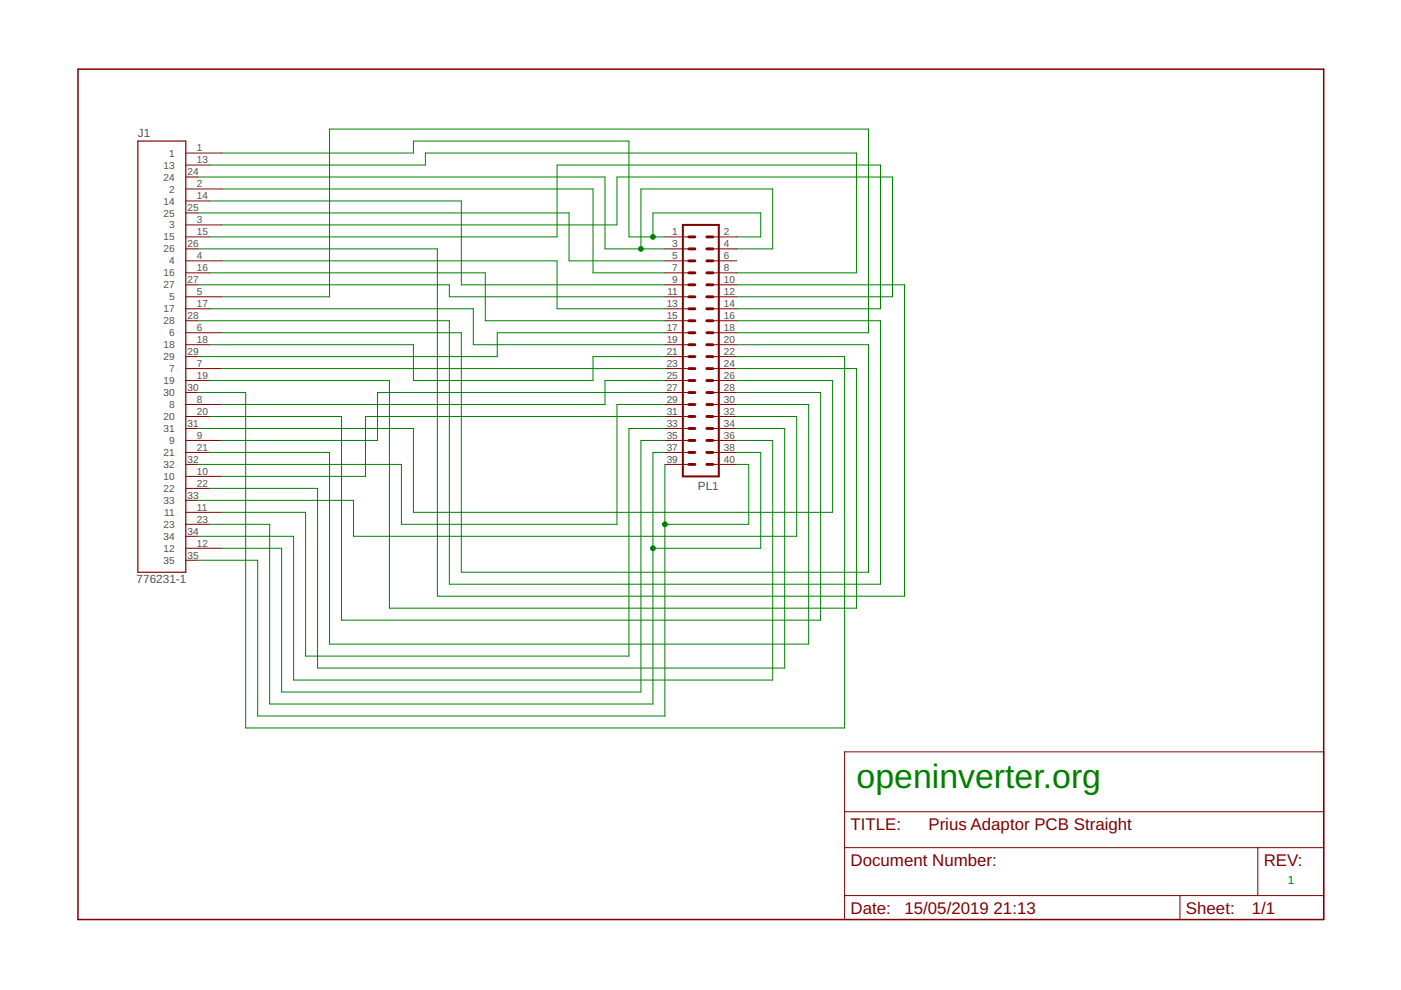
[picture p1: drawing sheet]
<?xml version="1.0" encoding="utf-8"?>
<!DOCTYPE eagle SYSTEM "eagle.dtd">
<eagle version="9.4.0">
<drawing>
<settings>
<setting alwaysvectorfont="no"/>
<setting verticaltext="up"/>
</settings>
<grid distance="0.1" unitdist="inch" unit="inch" style="lines" multiple="1" display="no" altdistance="0.01" altunitdist="inch" altunit="inch"/>
<schematic xreflabel="%F%N/%S.%C%R" xrefpart="/%S.%C%R">
<libraries>
<library name="Prius Inverter Adaptor">
<symbols>
<symbol name="40P">
<wire x1="3.81" y1="-25.4" x2="-3.81" y2="-25.4" width="0.4064" layer="94"/>
<wire x1="-3.81" y1="27.94" x2="-3.81" y2="-25.4" width="0.4064" layer="94"/>
<wire x1="-3.81" y1="27.94" x2="3.81" y2="27.94" width="0.4064" layer="94"/>
<wire x1="3.81" y1="-25.4" x2="3.81" y2="27.94" width="0.4064" layer="94"/>
<wire x1="1.27" y1="0" x2="2.54" y2="0" width="0.6096" layer="94"/>
<wire x1="1.27" y1="-2.54" x2="2.54" y2="-2.54" width="0.6096" layer="94"/>
<wire x1="1.27" y1="-5.08" x2="2.54" y2="-5.08" width="0.6096" layer="94"/>
<wire x1="1.27" y1="-7.62" x2="2.54" y2="-7.62" width="0.6096" layer="94"/>
<wire x1="1.27" y1="-10.16" x2="2.54" y2="-10.16" width="0.6096" layer="94"/>
<wire x1="1.27" y1="-12.7" x2="2.54" y2="-12.7" width="0.6096" layer="94"/>
<wire x1="1.27" y1="-15.24" x2="2.54" y2="-15.24" width="0.6096" layer="94"/>
<wire x1="1.27" y1="-17.78" x2="2.54" y2="-17.78" width="0.6096" layer="94"/>
<wire x1="1.27" y1="-20.32" x2="2.54" y2="-20.32" width="0.6096" layer="94"/>
<wire x1="1.27" y1="-22.86" x2="2.54" y2="-22.86" width="0.6096" layer="94"/>
<wire x1="-2.54" y1="0" x2="-1.27" y2="0" width="0.6096" layer="94"/>
<wire x1="-2.54" y1="-2.54" x2="-1.27" y2="-2.54" width="0.6096" layer="94"/>
<wire x1="-2.54" y1="-5.08" x2="-1.27" y2="-5.08" width="0.6096" layer="94"/>
<wire x1="-2.54" y1="-7.62" x2="-1.27" y2="-7.62" width="0.6096" layer="94"/>
<wire x1="-2.54" y1="-10.16" x2="-1.27" y2="-10.16" width="0.6096" layer="94"/>
<wire x1="-2.54" y1="-12.7" x2="-1.27" y2="-12.7" width="0.6096" layer="94"/>
<wire x1="-2.54" y1="-15.24" x2="-1.27" y2="-15.24" width="0.6096" layer="94"/>
<wire x1="-2.54" y1="-17.78" x2="-1.27" y2="-17.78" width="0.6096" layer="94"/>
<wire x1="-2.54" y1="-20.32" x2="-1.27" y2="-20.32" width="0.6096" layer="94"/>
<wire x1="-2.54" y1="-22.86" x2="-1.27" y2="-22.86" width="0.6096" layer="94"/>
<wire x1="1.27" y1="2.54" x2="2.54" y2="2.54" width="0.6096" layer="94"/>
<wire x1="1.27" y1="5.08" x2="2.54" y2="5.08" width="0.6096" layer="94"/>
<wire x1="1.27" y1="7.62" x2="2.54" y2="7.62" width="0.6096" layer="94"/>
<wire x1="1.27" y1="10.16" x2="2.54" y2="10.16" width="0.6096" layer="94"/>
<wire x1="1.27" y1="12.7" x2="2.54" y2="12.7" width="0.6096" layer="94"/>
<wire x1="1.27" y1="15.24" x2="2.54" y2="15.24" width="0.6096" layer="94"/>
<wire x1="1.27" y1="17.78" x2="2.54" y2="17.78" width="0.6096" layer="94"/>
<wire x1="-2.54" y1="2.54" x2="-1.27" y2="2.54" width="0.6096" layer="94"/>
<wire x1="-2.54" y1="5.08" x2="-1.27" y2="5.08" width="0.6096" layer="94"/>
<wire x1="-2.54" y1="7.62" x2="-1.27" y2="7.62" width="0.6096" layer="94"/>
<wire x1="-2.54" y1="10.16" x2="-1.27" y2="10.16" width="0.6096" layer="94"/>
<wire x1="-2.54" y1="12.7" x2="-1.27" y2="12.7" width="0.6096" layer="94"/>
<wire x1="-2.54" y1="15.24" x2="-1.27" y2="15.24" width="0.6096" layer="94"/>
<wire x1="-2.54" y1="17.78" x2="-1.27" y2="17.78" width="0.6096" layer="94"/>
<wire x1="1.27" y1="20.32" x2="2.54" y2="20.32" width="0.6096" layer="94"/>
<wire x1="1.27" y1="22.86" x2="2.54" y2="22.86" width="0.6096" layer="94"/>
<wire x1="-2.54" y1="20.32" x2="-1.27" y2="20.32" width="0.6096" layer="94"/>
<wire x1="-2.54" y1="22.86" x2="-1.27" y2="22.86" width="0.6096" layer="94"/>
<wire x1="-2.54" y1="25.4" x2="-1.27" y2="25.4" width="0.6096" layer="94"/>
<wire x1="1.27" y1="25.4" x2="2.54" y2="25.4" width="0.6096" layer="94"/>
<text x="-3.81" y="-27.94" size="1.778" layer="96">&gt;VALUE</text>
<text x="-3.81" y="28.956" size="1.778" layer="95">&gt;NAME</text>
<pin name="1" x="7.62" y="-22.86" visible="pad" length="middle" direction="pas" swaplevel="1" rot="R180"/>
<pin name="2" x="-7.62" y="-22.86" visible="pad" length="middle" direction="pas" swaplevel="1"/>
<pin name="3" x="7.62" y="-20.32" visible="pad" length="middle" direction="pas" swaplevel="1" rot="R180"/>
<pin name="4" x="-7.62" y="-20.32" visible="pad" length="middle" direction="pas" swaplevel="1"/>
<pin name="5" x="7.62" y="-17.78" visible="pad" length="middle" direction="pas" swaplevel="1" rot="R180"/>
<pin name="6" x="-7.62" y="-17.78" visible="pad" length="middle" direction="pas" swaplevel="1"/>
<pin name="7" x="7.62" y="-15.24" visible="pad" length="middle" direction="pas" swaplevel="1" rot="R180"/>
<pin name="8" x="-7.62" y="-15.24" visible="pad" length="middle" direction="pas" swaplevel="1"/>
<pin name="9" x="7.62" y="-12.7" visible="pad" length="middle" direction="pas" swaplevel="1" rot="R180"/>
<pin name="10" x="-7.62" y="-12.7" visible="pad" length="middle" direction="pas" swaplevel="1"/>
<pin name="21" x="7.62" y="2.54" visible="pad" length="middle" direction="pas" swaplevel="1" rot="R180"/>
<pin name="22" x="-7.62" y="2.54" visible="pad" length="middle" direction="pas" swaplevel="1"/>
<pin name="23" x="7.62" y="5.08" visible="pad" length="middle" direction="pas" swaplevel="1" rot="R180"/>
<pin name="24" x="-7.62" y="5.08" visible="pad" length="middle" direction="pas" swaplevel="1"/>
<pin name="25" x="7.62" y="7.62" visible="pad" length="middle" direction="pas" swaplevel="1" rot="R180"/>
<pin name="26" x="-7.62" y="7.62" visible="pad" length="middle" direction="pas" swaplevel="1"/>
<pin name="27" x="7.62" y="10.16" visible="pad" length="middle" direction="pas" swaplevel="1" rot="R180"/>
<pin name="28" x="-7.62" y="10.16" visible="pad" length="middle" direction="pas" swaplevel="1"/>
<pin name="29" x="7.62" y="12.7" visible="pad" length="middle" direction="pas" swaplevel="1" rot="R180"/>
<pin name="30" x="-7.62" y="12.7" visible="pad" length="middle" direction="pas" swaplevel="1"/>
<pin name="11" x="7.62" y="-10.16" visible="pad" length="middle" direction="pas" swaplevel="1" rot="R180"/>
<pin name="12" x="-7.62" y="-10.16" visible="pad" length="middle" direction="pas" swaplevel="1"/>
<pin name="13" x="7.62" y="-7.62" visible="pad" length="middle" direction="pas" swaplevel="1" rot="R180"/>
<pin name="14" x="-7.62" y="-7.62" visible="pad" length="middle" direction="pas" swaplevel="1"/>
<pin name="15" x="7.62" y="-5.08" visible="pad" length="middle" direction="pas" swaplevel="1" rot="R180"/>
<pin name="16" x="-7.62" y="-5.08" visible="pad" length="middle" direction="pas" swaplevel="1"/>
<pin name="17" x="7.62" y="-2.54" visible="pad" length="middle" direction="pas" swaplevel="1" rot="R180"/>
<pin name="31" x="7.62" y="15.24" visible="pad" length="middle" direction="pas" swaplevel="1" rot="R180"/>
<pin name="32" x="-7.62" y="15.24" visible="pad" length="middle" direction="pas" swaplevel="1"/>
<pin name="33" x="7.62" y="17.78" visible="pad" length="middle" direction="pas" swaplevel="1" rot="R180"/>
<pin name="34" x="-7.62" y="17.78" visible="pad" length="middle" direction="pas" swaplevel="1"/>
<pin name="35" x="7.62" y="20.32" visible="pad" length="middle" direction="pas" swaplevel="1" rot="R180"/>
<pin name="36" x="-7.62" y="20.32" visible="pad" length="middle" direction="pas" swaplevel="1"/>
<pin name="37" x="7.62" y="22.86" visible="pad" length="middle" direction="pas" swaplevel="1" rot="R180"/>
<pin name="18" x="-7.62" y="-2.54" visible="pad" length="middle" direction="pas" swaplevel="1"/>
<pin name="19" x="7.62" y="0" visible="pad" length="middle" direction="pas" swaplevel="1" rot="R180"/>
<pin name="20" x="-7.62" y="0" visible="pad" length="middle" direction="pas" swaplevel="1"/>
<pin name="38" x="-7.62" y="22.86" visible="pad" length="middle" direction="pas" swaplevel="1"/>
<pin name="39" x="7.62" y="25.4" visible="pad" length="middle" direction="pas" swaplevel="1" rot="R180"/>
<pin name="40" x="-7.62" y="25.4" visible="pad" length="middle" direction="pas" swaplevel="1"/>
</symbol>
<symbol name="776231-1">
<wire x1="5.08" y1="43.18" x2="5.08" y2="-48.26" width="0.254" layer="94"/>
<wire x1="5.08" y1="-48.26" x2="-5.08" y2="-48.26" width="0.254" layer="94"/>
<wire x1="-5.08" y1="-48.26" x2="-5.08" y2="43.18" width="0.254" layer="94"/>
<wire x1="-5.08" y1="43.18" x2="5.08" y2="43.18" width="0.254" layer="94"/>
<text x="-4.57243125" y="44.2002" size="1.77816875" layer="95">&gt;NAME</text>
<text x="-5.08605" y="-50.8605" size="1.78011875" layer="96">&gt;VALUE</text>
<pin name="1" x="12.7" y="40.64" direction="pas" rot="R180"/>
<pin name="2" x="12.7" y="33.02" direction="pas" rot="R180"/>
<pin name="3" x="12.7" y="25.4" direction="pas" rot="R180"/>
<pin name="4" x="12.7" y="17.78" direction="pas" rot="R180"/>
<pin name="5" x="12.7" y="10.16" direction="pas" rot="R180"/>
<pin name="6" x="12.7" y="2.54" direction="pas" rot="R180"/>
<pin name="7" x="12.7" y="-5.08" direction="pas" rot="R180"/>
<pin name="8" x="12.7" y="-12.7" direction="pas" rot="R180"/>
<pin name="9" x="12.7" y="-20.32" direction="pas" rot="R180"/>
<pin name="10" x="12.7" y="-27.94" direction="pas" rot="R180"/>
<pin name="11" x="12.7" y="-35.56" direction="pas" rot="R180"/>
<pin name="12" x="12.7" y="-43.18" direction="pas" rot="R180"/>
<pin name="13" x="10.16" y="38.1" length="middle" direction="pas" rot="R180"/>
<pin name="14" x="10.16" y="30.48" length="middle" direction="pas" rot="R180"/>
<pin name="15" x="10.16" y="22.86" length="middle" direction="pas" rot="R180"/>
<pin name="16" x="10.16" y="15.24" length="middle" direction="pas" rot="R180"/>
<pin name="17" x="10.16" y="7.62" length="middle" direction="pas" rot="R180"/>
<pin name="18" x="10.16" y="0" length="middle" direction="pas" rot="R180"/>
<pin name="19" x="10.16" y="-7.62" length="middle" direction="pas" rot="R180"/>
<pin name="20" x="10.16" y="-15.24" length="middle" direction="pas" rot="R180"/>
<pin name="21" x="10.16" y="-22.86" length="middle" direction="pas" rot="R180"/>
<pin name="22" x="10.16" y="-30.48" length="middle" direction="pas" rot="R180"/>
<pin name="23" x="10.16" y="-38.1" length="middle" direction="pas" rot="R180"/>
<pin name="24" x="7.62" y="35.56" length="short" direction="pas" rot="R180"/>
<pin name="25" x="7.62" y="27.94" length="short" direction="pas" rot="R180"/>
<pin name="26" x="7.62" y="20.32" length="short" direction="pas" rot="R180"/>
<pin name="27" x="7.62" y="12.7" length="short" direction="pas" rot="R180"/>
<pin name="28" x="7.62" y="5.08" length="short" direction="pas" rot="R180"/>
<pin name="29" x="7.62" y="-2.54" length="short" direction="pas" rot="R180"/>
<pin name="30" x="7.62" y="-10.16" length="short" direction="pas" rot="R180"/>
<pin name="31" x="7.62" y="-17.78" length="short" direction="pas" rot="R180"/>
<pin name="32" x="7.62" y="-25.4" length="short" direction="pas" rot="R180"/>
<pin name="33" x="7.62" y="-33.02" length="short" direction="pas" rot="R180"/>
<pin name="34" x="7.62" y="-40.64" length="short" direction="pas" rot="R180"/>
<pin name="35" x="7.62" y="-45.72" length="short" direction="pas" rot="R180"/>
</symbol>
</symbols>
<devicesets>
<deviceset name="40HNONLATCH" prefix="PL" uservalue="yes">
<gates>
<gate name="G$1" symbol="40P" x="0" y="0"/>
</gates>
<devices>
<device name="" package="40HNONLATCH">
<connects>
<connect gate="G$1" pin="1" pad="1"/>
<connect gate="G$1" pin="10" pad="10"/>
<connect gate="G$1" pin="11" pad="11"/>
<connect gate="G$1" pin="12" pad="12"/>
<connect gate="G$1" pin="13" pad="13"/>
<connect gate="G$1" pin="14" pad="14"/>
<connect gate="G$1" pin="15" pad="15"/>
<connect gate="G$1" pin="16" pad="16"/>
<connect gate="G$1" pin="17" pad="17"/>
<connect gate="G$1" pin="18" pad="18"/>
<connect gate="G$1" pin="19" pad="19"/>
<connect gate="G$1" pin="2" pad="2"/>
<connect gate="G$1" pin="20" pad="20"/>
<connect gate="G$1" pin="21" pad="21"/>
<connect gate="G$1" pin="22" pad="22"/>
<connect gate="G$1" pin="23" pad="23"/>
<connect gate="G$1" pin="24" pad="24"/>
<connect gate="G$1" pin="25" pad="25"/>
<connect gate="G$1" pin="26" pad="26"/>
<connect gate="G$1" pin="27" pad="27"/>
<connect gate="G$1" pin="28" pad="28"/>
<connect gate="G$1" pin="29" pad="29"/>
<connect gate="G$1" pin="3" pad="3"/>
<connect gate="G$1" pin="30" pad="30"/>
<connect gate="G$1" pin="31" pad="31"/>
<connect gate="G$1" pin="32" pad="32"/>
<connect gate="G$1" pin="33" pad="33"/>
<connect gate="G$1" pin="34" pad="34"/>
<connect gate="G$1" pin="35" pad="35"/>
<connect gate="G$1" pin="36" pad="36"/>
<connect gate="G$1" pin="37" pad="37"/>
<connect gate="G$1" pin="38" pad="38"/>
<connect gate="G$1" pin="39" pad="39"/>
<connect gate="G$1" pin="4" pad="4"/>
<connect gate="G$1" pin="40" pad="40"/>
<connect gate="G$1" pin="5" pad="5"/>
<connect gate="G$1" pin="6" pad="6"/>
<connect gate="G$1" pin="7" pad="7"/>
<connect gate="G$1" pin="8" pad="8"/>
<connect gate="G$1" pin="9" pad="9"/>
</connects>
<package3dinstances>
<package3dinstance package3d_urn="urn:adsk.eagle:package:10797067/4"/>
</package3dinstances>
<technologies>
<technology name=""/>
</technologies>
</device>
</devices>
</deviceset>
<deviceset name="776231-1" prefix="J">
<gates>
<gate name="G$1" symbol="776231-1" x="0" y="0"/>
</gates>
<devices>
<device name="" package="TE_776231-1">
<connects>
<connect gate="G$1" pin="1" pad="1"/>
<connect gate="G$1" pin="10" pad="10"/>
<connect gate="G$1" pin="11" pad="11"/>
<connect gate="G$1" pin="12" pad="12"/>
<connect gate="G$1" pin="13" pad="13"/>
<connect gate="G$1" pin="14" pad="14"/>
<connect gate="G$1" pin="15" pad="15"/>
<connect gate="G$1" pin="16" pad="16"/>
<connect gate="G$1" pin="17" pad="17"/>
<connect gate="G$1" pin="18" pad="18"/>
<connect gate="G$1" pin="19" pad="19"/>
<connect gate="G$1" pin="2" pad="2"/>
<connect gate="G$1" pin="20" pad="20"/>
<connect gate="G$1" pin="21" pad="21"/>
<connect gate="G$1" pin="22" pad="22"/>
<connect gate="G$1" pin="23" pad="23"/>
<connect gate="G$1" pin="24" pad="24"/>
<connect gate="G$1" pin="25" pad="25"/>
<connect gate="G$1" pin="26" pad="26"/>
<connect gate="G$1" pin="27" pad="27"/>
<connect gate="G$1" pin="28" pad="28"/>
<connect gate="G$1" pin="29" pad="29"/>
<connect gate="G$1" pin="3" pad="3"/>
<connect gate="G$1" pin="30" pad="30"/>
<connect gate="G$1" pin="31" pad="31"/>
<connect gate="G$1" pin="32" pad="32"/>
<connect gate="G$1" pin="33" pad="33"/>
<connect gate="G$1" pin="34" pad="34"/>
<connect gate="G$1" pin="35" pad="35"/>
<connect gate="G$1" pin="4" pad="4"/>
<connect gate="G$1" pin="5" pad="5"/>
<connect gate="G$1" pin="6" pad="6"/>
<connect gate="G$1" pin="7" pad="7"/>
<connect gate="G$1" pin="8" pad="8"/>
<connect gate="G$1" pin="9" pad="9"/>
</connects>
<package3dinstances>
<package3dinstance package3d_urn="urn:adsk.eagle:package:10930448/4"/>
</package3dinstances>
<technologies>
<technology name="">
<attribute name="MANUFACTURER" value="TE CONNECTIVITY"/>
<attribute name="PARTREV" value="A13"/>
<attribute name="STANDARD" value="MANUFACTURER RECOMMENDATIONS"/>
</technology>
</technologies>
</device>
</devices>
</deviceset>
</devicesets>
</library>
<library name="frames">
<symbols>
<symbol name="DINA4_L">
<frame x1="0" y1="0" x2="264.16" y2="180.34" columns="4" rows="4" layer="94" border-left="no" border-top="no" border-right="no" border-bottom="no"/>
</symbol>
<symbol name="DOCFIELD">
<wire x1="0" y1="0" x2="71.12" y2="0" width="0.1016" layer="94"/>
<wire x1="101.6" y1="15.24" x2="87.63" y2="15.24" width="0.1016" layer="94"/>
<wire x1="0" y1="0" x2="0" y2="5.08" width="0.1016" layer="94"/>
<wire x1="0" y1="5.08" x2="71.12" y2="5.08" width="0.1016" layer="94"/>
<wire x1="0" y1="5.08" x2="0" y2="15.24" width="0.1016" layer="94"/>
<wire x1="101.6" y1="15.24" x2="101.6" y2="5.08" width="0.1016" layer="94"/>
<wire x1="71.12" y1="5.08" x2="71.12" y2="0" width="0.1016" layer="94"/>
<wire x1="71.12" y1="5.08" x2="87.63" y2="5.08" width="0.1016" layer="94"/>
<wire x1="71.12" y1="0" x2="101.6" y2="0" width="0.1016" layer="94"/>
<wire x1="87.63" y1="15.24" x2="87.63" y2="5.08" width="0.1016" layer="94"/>
<wire x1="87.63" y1="15.24" x2="0" y2="15.24" width="0.1016" layer="94"/>
<wire x1="87.63" y1="5.08" x2="101.6" y2="5.08" width="0.1016" layer="94"/>
<wire x1="101.6" y1="5.08" x2="101.6" y2="0" width="0.1016" layer="94"/>
<wire x1="0" y1="15.24" x2="0" y2="22.86" width="0.1016" layer="94"/>
<wire x1="101.6" y1="35.56" x2="0" y2="35.56" width="0.1016" layer="94"/>
<wire x1="101.6" y1="35.56" x2="101.6" y2="22.86" width="0.1016" layer="94"/>
<wire x1="0" y1="22.86" x2="101.6" y2="22.86" width="0.1016" layer="94"/>
<wire x1="0" y1="22.86" x2="0" y2="35.56" width="0.1016" layer="94"/>
<wire x1="101.6" y1="22.86" x2="101.6" y2="15.24" width="0.1016" layer="94"/>
<text x="1.27" y="1.27" size="2.54" layer="94">Date:</text>
<text x="12.7" y="1.27" size="2.54" layer="94">&gt;LAST_DATE_TIME</text>
<text x="72.39" y="1.27" size="2.54" layer="94">Sheet:</text>
<text x="86.36" y="1.27" size="2.54" layer="94">&gt;SHEET</text>
<text x="88.9" y="11.43" size="2.54" layer="94">REV:</text>
<text x="1.27" y="19.05" size="2.54" layer="94">TITLE:</text>
<text x="1.27" y="11.43" size="2.54" layer="94">Document Number:</text>
<text x="17.78" y="19.05" size="2.54" layer="94">&gt;DRAWING_NAME</text>
</symbol>
</symbols>
<devicesets>
<deviceset name="DINA4_L" prefix="FRAME" uservalue="yes">
<gates>
<gate name="G$1" symbol="DINA4_L" x="0" y="0"/>
<gate name="G$2" symbol="DOCFIELD" x="162.56" y="0" addlevel="must"/>
</gates>
<devices>
<device name="">
<technologies>
<technology name=""/>
</technologies>
</device>
</devices>
</deviceset>
</devicesets>
</library>
</libraries>
<attributes>
</attributes>
<variantdefs>
</variantdefs>
<classes>
<class number="0" name="default" width="0.4" drill="0">
<clearance class="0" value="0.3"/>
</class>
<class number="1" name="Signal" width="0.3" drill="0">
<clearance class="1" value="0.2"/>
</class>
<class number="2" name="Power" width="1" drill="0">
<clearance class="2" value="0.3"/>
</class>
</classes>
<parts>
<part name="J1" library="Prius Inverter Adaptor" deviceset="776231-1" device="" package3d_urn="urn:adsk.eagle:package:10930448/4"/>
<part name="PL1" library="Prius Inverter Adaptor" deviceset="40HNONLATCH" device="" package3d_urn="urn:adsk.eagle:package:10797067/4"/>
<part name="FRAME1" library="frames" deviceset="DINA4_L" device=""/>
</parts>
<sheets>
<sheet>
<plain>
<text x="132.08" y="-50.8" size="5.08" layer="91">openinverter.org</text>
<text x="223.52" y="-71.12" size="1.778" layer="91">1</text>
</plain>
<instances>
<instance part="J1" gate="G$1" x="-15.24" y="43.18" smashed="yes">
<attribute name="NAME" x="-20.32456875" y="87.1615" size="1.7796" layer="95"/>
<attribute name="VALUE" x="-20.57905" y="-7.4138" size="1.77968125" layer="96"/>
</instance>
<instance part="PL1" gate="G$1" x="99.06" y="43.18" smashed="yes" rot="R180">
<attribute name="VALUE" x="102.87" y="71.12" size="1.778" layer="96" rot="R180"/>
<attribute name="NAME" x="102.87" y="14.224" size="1.778" layer="95" rot="R180"/>
</instance>
<instance part="FRAME1" gate="G$1" x="-33.02" y="-78.74" smashed="yes"/>
<instance part="FRAME1" gate="G$2" x="129.54" y="-78.74" smashed="yes">
<attribute name="LAST_DATE_TIME" x="142.24" y="-77.47" size="2.54" layer="94"/>
<attribute name="SHEET" x="215.9" y="-77.47" size="2.54" layer="94"/>
<attribute name="DRAWING_NAME" x="147.32" y="-59.69" size="2.54" layer="94"/>
</instance>
</instances>
<busses>
</busses>
<nets>
<net name="N$2" class="0">
<segment>
<wire x1="48.26" y1="45.72" x2="48.26" y2="-5.08" width="0.1524" layer="91"/>
<wire x1="48.26" y1="-5.08" x2="134.62" y2="-5.08" width="0.1524" layer="91"/>
<wire x1="134.62" y1="-5.08" x2="134.62" y2="43.18" width="0.1524" layer="91"/>
<pinref part="PL1" gate="G$1" pin="20"/>
<wire x1="134.62" y1="43.18" x2="106.68" y2="43.18" width="0.1524" layer="91"/>
<pinref part="J1" gate="G$1" pin="6"/>
<wire x1="-2.54" y1="45.72" x2="48.26" y2="45.72" width="0.1524" layer="91"/>
</segment>
</net>
<net name="N$3" class="0">
<segment>
<pinref part="J1" gate="G$1" pin="29"/>
<wire x1="-7.62" y1="40.64" x2="55.88" y2="40.64" width="0.1524" layer="91"/>
<wire x1="55.88" y1="40.64" x2="55.88" y2="45.72" width="0.1524" layer="91"/>
<pinref part="PL1" gate="G$1" pin="17"/>
<wire x1="55.88" y1="45.72" x2="91.44" y2="45.72" width="0.1524" layer="91"/>
</segment>
</net>
<net name="N$4" class="0">
<segment>
<pinref part="J1" gate="G$1" pin="5"/>
<wire x1="-2.54" y1="53.34" x2="20.32" y2="53.34" width="0.1524" layer="91"/>
<wire x1="20.32" y1="53.34" x2="20.32" y2="88.9" width="0.1524" layer="91"/>
<wire x1="20.32" y1="88.9" x2="134.62" y2="88.9" width="0.1524" layer="91"/>
<wire x1="134.62" y1="88.9" x2="134.62" y2="45.72" width="0.1524" layer="91"/>
<pinref part="PL1" gate="G$1" pin="18"/>
<wire x1="134.62" y1="45.72" x2="106.68" y2="45.72" width="0.1524" layer="91"/>
</segment>
</net>
<net name="N$5" class="0">
<segment>
<pinref part="J1" gate="G$1" pin="16"/>
<wire x1="-5.08" y1="58.42" x2="53.34" y2="58.42" width="0.1524" layer="91"/>
<wire x1="53.34" y1="58.42" x2="53.34" y2="48.26" width="0.1524" layer="91"/>
<pinref part="PL1" gate="G$1" pin="15"/>
<wire x1="53.34" y1="48.26" x2="91.44" y2="48.26" width="0.1524" layer="91"/>
</segment>
</net>
<net name="N$6" class="0">
<segment>
<pinref part="J1" gate="G$1" pin="28"/>
<wire x1="-7.62" y1="48.26" x2="45.72" y2="48.26" width="0.1524" layer="91"/>
<wire x1="45.72" y1="48.26" x2="45.72" y2="-7.62" width="0.1524" layer="91"/>
<wire x1="45.72" y1="-7.62" x2="137.16" y2="-7.62" width="0.1524" layer="91"/>
<wire x1="137.16" y1="-7.62" x2="137.16" y2="48.26" width="0.1524" layer="91"/>
<pinref part="PL1" gate="G$1" pin="16"/>
<wire x1="137.16" y1="48.26" x2="106.68" y2="48.26" width="0.1524" layer="91"/>
</segment>
</net>
<net name="N$7" class="0">
<segment>
<pinref part="J1" gate="G$1" pin="4"/>
<wire x1="-2.54" y1="60.96" x2="68.58" y2="60.96" width="0.1524" layer="91"/>
<wire x1="68.58" y1="60.96" x2="68.58" y2="50.8" width="0.1524" layer="91"/>
<pinref part="PL1" gate="G$1" pin="13"/>
<wire x1="68.58" y1="50.8" x2="91.44" y2="50.8" width="0.1524" layer="91"/>
</segment>
</net>
<net name="N$8" class="0">
<segment>
<pinref part="J1" gate="G$1" pin="15"/>
<wire x1="-5.08" y1="66.04" x2="68.58" y2="66.04" width="0.1524" layer="91"/>
<wire x1="68.58" y1="66.04" x2="68.58" y2="81.28" width="0.1524" layer="91"/>
<wire x1="68.58" y1="81.28" x2="137.16" y2="81.28" width="0.1524" layer="91"/>
<wire x1="137.16" y1="81.28" x2="137.16" y2="50.8" width="0.1524" layer="91"/>
<pinref part="PL1" gate="G$1" pin="14"/>
<wire x1="137.16" y1="50.8" x2="106.68" y2="50.8" width="0.1524" layer="91"/>
</segment>
</net>
<net name="N$9" class="0">
<segment>
<pinref part="J1" gate="G$1" pin="27"/>
<wire x1="-7.62" y1="55.88" x2="45.72" y2="55.88" width="0.1524" layer="91"/>
<wire x1="45.72" y1="55.88" x2="45.72" y2="53.34" width="0.1524" layer="91"/>
<pinref part="PL1" gate="G$1" pin="11"/>
<wire x1="45.72" y1="53.34" x2="91.44" y2="53.34" width="0.1524" layer="91"/>
</segment>
</net>
<net name="N$11" class="0">
<segment>
<pinref part="J1" gate="G$1" pin="14"/>
<wire x1="-5.08" y1="73.66" x2="48.26" y2="73.66" width="0.1524" layer="91"/>
<wire x1="48.26" y1="73.66" x2="48.26" y2="55.88" width="0.1524" layer="91"/>
<pinref part="PL1" gate="G$1" pin="9"/>
<wire x1="48.26" y1="55.88" x2="91.44" y2="55.88" width="0.1524" layer="91"/>
</segment>
</net>
<net name="N$12" class="0">
<segment>
<pinref part="J1" gate="G$1" pin="26"/>
<wire x1="-7.62" y1="63.5" x2="43.18" y2="63.5" width="0.1524" layer="91"/>
<wire x1="43.18" y1="63.5" x2="43.18" y2="-10.16" width="0.1524" layer="91"/>
<wire x1="43.18" y1="-10.16" x2="142.24" y2="-10.16" width="0.1524" layer="91"/>
<pinref part="PL1" gate="G$1" pin="10"/>
<wire x1="142.24" y1="-10.16" x2="142.24" y2="55.88" width="0.1524" layer="91"/>
<wire x1="142.24" y1="55.88" x2="106.68" y2="55.88" width="0.1524" layer="91"/>
</segment>
</net>
<net name="N$13" class="0">
<segment>
<pinref part="J1" gate="G$1" pin="2"/>
<wire x1="-2.54" y1="76.2" x2="76.2" y2="76.2" width="0.1524" layer="91"/>
<pinref part="PL1" gate="G$1" pin="7"/>
<wire x1="76.2" y1="76.2" x2="76.2" y2="58.42" width="0.1524" layer="91"/>
<wire x1="76.2" y1="58.42" x2="91.44" y2="58.42" width="0.1524" layer="91"/>
</segment>
</net>
<net name="N$14" class="0">
<segment>
<pinref part="J1" gate="G$1" pin="13"/>
<wire x1="-5.08" y1="81.28" x2="40.64" y2="81.28" width="0.1524" layer="91"/>
<wire x1="40.64" y1="81.28" x2="40.64" y2="83.82" width="0.1524" layer="91"/>
<wire x1="40.64" y1="83.82" x2="132.08" y2="83.82" width="0.1524" layer="91"/>
<wire x1="132.08" y1="83.82" x2="132.08" y2="58.42" width="0.1524" layer="91"/>
<pinref part="PL1" gate="G$1" pin="8"/>
<wire x1="132.08" y1="58.42" x2="106.68" y2="58.42" width="0.1524" layer="91"/>
</segment>
</net>
<net name="N$15" class="0">
<segment>
<pinref part="J1" gate="G$1" pin="25"/>
<wire x1="-7.62" y1="71.12" x2="71.12" y2="71.12" width="0.1524" layer="91"/>
<pinref part="PL1" gate="G$1" pin="5"/>
<wire x1="71.12" y1="71.12" x2="71.12" y2="60.96" width="0.1524" layer="91"/>
<wire x1="71.12" y1="60.96" x2="91.44" y2="60.96" width="0.1524" layer="91"/>
</segment>
</net>
<net name="N$16" class="2">
<segment>
<pinref part="J1" gate="G$1" pin="1"/>
<wire x1="-2.54" y1="83.82" x2="38.1" y2="83.82" width="0.1524" layer="91"/>
<wire x1="38.1" y1="83.82" x2="38.1" y2="86.36" width="0.1524" layer="91"/>
<wire x1="38.1" y1="86.36" x2="83.82" y2="86.36" width="0.1524" layer="91"/>
<wire x1="83.82" y1="86.36" x2="83.82" y2="66.04" width="0.1524" layer="91"/>
<pinref part="PL1" gate="G$1" pin="1"/>
<wire x1="83.82" y1="66.04" x2="88.9" y2="66.04" width="0.1524" layer="91"/>
<wire x1="88.9" y1="66.04" x2="91.44" y2="66.04" width="0.1524" layer="91"/>
<wire x1="88.9" y1="66.04" x2="88.9" y2="71.12" width="0.1524" layer="91"/>
<wire x1="88.9" y1="71.12" x2="111.76" y2="71.12" width="0.1524" layer="91"/>
<junction x="88.9" y="66.04"/>
<wire x1="111.76" y1="71.12" x2="111.76" y2="66.04" width="0.1524" layer="91"/>
<pinref part="PL1" gate="G$1" pin="2"/>
<wire x1="111.76" y1="66.04" x2="106.68" y2="66.04" width="0.1524" layer="91"/>
</segment>
</net>
<net name="N$17" class="2">
<segment>
<pinref part="J1" gate="G$1" pin="24"/>
<wire x1="-7.62" y1="78.74" x2="78.74" y2="78.74" width="0.1524" layer="91"/>
<wire x1="78.74" y1="78.74" x2="78.74" y2="63.5" width="0.1524" layer="91"/>
<pinref part="PL1" gate="G$1" pin="3"/>
<wire x1="78.74" y1="63.5" x2="86.36" y2="63.5" width="0.1524" layer="91"/>
<wire x1="86.36" y1="63.5" x2="91.44" y2="63.5" width="0.1524" layer="91"/>
<wire x1="86.36" y1="63.5" x2="86.36" y2="76.2" width="0.1524" layer="91"/>
<junction x="86.36" y="63.5"/>
<wire x1="86.36" y1="76.2" x2="114.3" y2="76.2" width="0.1524" layer="91"/>
<pinref part="PL1" gate="G$1" pin="4"/>
<wire x1="114.3" y1="76.2" x2="114.3" y2="63.5" width="0.1524" layer="91"/>
<wire x1="114.3" y1="63.5" x2="106.68" y2="63.5" width="0.1524" layer="91"/>
</segment>
</net>
<net name="N$18" class="0">
<segment>
<pinref part="J1" gate="G$1" pin="7"/>
<wire x1="-2.54" y1="38.1" x2="91.44" y2="38.1" width="0.1524" layer="91"/>
<pinref part="PL1" gate="G$1" pin="23"/>
</segment>
</net>
<net name="N$19" class="0">
<segment>
<pinref part="J1" gate="G$1" pin="18"/>
<pinref part="PL1" gate="G$1" pin="21"/>
<wire x1="-5.08" y1="43.18" x2="38.1" y2="43.18" width="0.1524" layer="91"/>
<wire x1="38.1" y1="43.18" x2="38.1" y2="35.56" width="0.1524" layer="91"/>
<wire x1="38.1" y1="35.56" x2="76.2" y2="35.56" width="0.1524" layer="91"/>
<wire x1="76.2" y1="35.56" x2="76.2" y2="40.64" width="0.1524" layer="91"/>
<wire x1="76.2" y1="40.64" x2="91.44" y2="40.64" width="0.1524" layer="91"/>
</segment>
</net>
<net name="N$20" class="0">
<segment>
<pinref part="J1" gate="G$1" pin="30"/>
<wire x1="-7.62" y1="33.02" x2="2.54" y2="33.02" width="0.1524" layer="91"/>
<wire x1="2.54" y1="33.02" x2="2.54" y2="-38.1" width="0.1524" layer="91"/>
<wire x1="2.54" y1="-38.1" x2="129.54" y2="-38.1" width="0.1524" layer="91"/>
<wire x1="129.54" y1="-38.1" x2="129.54" y2="40.64" width="0.1524" layer="91"/>
<pinref part="PL1" gate="G$1" pin="22"/>
<wire x1="129.54" y1="40.64" x2="106.68" y2="40.64" width="0.1524" layer="91"/>
</segment>
</net>
<net name="N$21" class="0">
<segment>
<pinref part="J1" gate="G$1" pin="8"/>
<wire x1="-2.54" y1="30.48" x2="78.74" y2="30.48" width="0.1524" layer="91"/>
<wire x1="78.74" y1="30.48" x2="78.74" y2="35.56" width="0.1524" layer="91"/>
<pinref part="PL1" gate="G$1" pin="25"/>
<wire x1="78.74" y1="35.56" x2="91.44" y2="35.56" width="0.1524" layer="91"/>
</segment>
</net>
<net name="N$22" class="0">
<segment>
<pinref part="J1" gate="G$1" pin="19"/>
<wire x1="-5.08" y1="35.56" x2="33.02" y2="35.56" width="0.1524" layer="91"/>
<wire x1="33.02" y1="35.56" x2="33.02" y2="-12.7" width="0.1524" layer="91"/>
<wire x1="33.02" y1="-12.7" x2="132.08" y2="-12.7" width="0.1524" layer="91"/>
<wire x1="132.08" y1="-12.7" x2="132.08" y2="38.1" width="0.1524" layer="91"/>
<pinref part="PL1" gate="G$1" pin="24"/>
<wire x1="132.08" y1="38.1" x2="106.68" y2="38.1" width="0.1524" layer="91"/>
</segment>
</net>
<net name="N$23" class="0">
<segment>
<pinref part="J1" gate="G$1" pin="31"/>
<wire x1="-7.62" y1="25.4" x2="38.1" y2="25.4" width="0.1524" layer="91"/>
<wire x1="38.1" y1="25.4" x2="38.1" y2="7.62" width="0.1524" layer="91"/>
<wire x1="38.1" y1="7.62" x2="127" y2="7.62" width="0.1524" layer="91"/>
<wire x1="127" y1="7.62" x2="127" y2="35.56" width="0.1524" layer="91"/>
<pinref part="PL1" gate="G$1" pin="26"/>
<wire x1="127" y1="35.56" x2="106.68" y2="35.56" width="0.1524" layer="91"/>
</segment>
</net>
<net name="N$24" class="0">
<segment>
<pinref part="J1" gate="G$1" pin="9"/>
<wire x1="-2.54" y1="22.86" x2="30.48" y2="22.86" width="0.1524" layer="91"/>
<wire x1="30.48" y1="22.86" x2="30.48" y2="33.02" width="0.1524" layer="91"/>
<pinref part="PL1" gate="G$1" pin="27"/>
<wire x1="30.48" y1="33.02" x2="91.44" y2="33.02" width="0.1524" layer="91"/>
</segment>
</net>
<net name="N$25" class="0">
<segment>
<pinref part="J1" gate="G$1" pin="20"/>
<wire x1="-5.08" y1="27.94" x2="22.86" y2="27.94" width="0.1524" layer="91"/>
<wire x1="22.86" y1="27.94" x2="22.86" y2="-15.24" width="0.1524" layer="91"/>
<wire x1="22.86" y1="-15.24" x2="124.46" y2="-15.24" width="0.1524" layer="91"/>
<wire x1="124.46" y1="-15.24" x2="124.46" y2="33.02" width="0.1524" layer="91"/>
<pinref part="PL1" gate="G$1" pin="28"/>
<wire x1="124.46" y1="33.02" x2="106.68" y2="33.02" width="0.1524" layer="91"/>
</segment>
</net>
<net name="N$26" class="0">
<segment>
<pinref part="J1" gate="G$1" pin="32"/>
<wire x1="-7.62" y1="17.78" x2="35.56" y2="17.78" width="0.1524" layer="91"/>
<wire x1="35.56" y1="17.78" x2="35.56" y2="5.08" width="0.1524" layer="91"/>
<wire x1="35.56" y1="5.08" x2="81.28" y2="5.08" width="0.1524" layer="91"/>
<wire x1="81.28" y1="5.08" x2="81.28" y2="30.48" width="0.1524" layer="91"/>
<pinref part="PL1" gate="G$1" pin="29"/>
<wire x1="81.28" y1="30.48" x2="91.44" y2="30.48" width="0.1524" layer="91"/>
</segment>
</net>
<net name="N$27" class="0">
<segment>
<pinref part="J1" gate="G$1" pin="10"/>
<wire x1="-2.54" y1="15.24" x2="27.94" y2="15.24" width="0.1524" layer="91"/>
<pinref part="PL1" gate="G$1" pin="31"/>
<wire x1="27.94" y1="15.24" x2="27.94" y2="27.94" width="0.1524" layer="91"/>
<wire x1="27.94" y1="27.94" x2="91.44" y2="27.94" width="0.1524" layer="91"/>
</segment>
</net>
<net name="N$28" class="0">
<segment>
<pinref part="J1" gate="G$1" pin="21"/>
<wire x1="-5.08" y1="20.32" x2="20.32" y2="20.32" width="0.1524" layer="91"/>
<wire x1="20.32" y1="20.32" x2="20.32" y2="-20.32" width="0.1524" layer="91"/>
<wire x1="20.32" y1="-20.32" x2="121.92" y2="-20.32" width="0.1524" layer="91"/>
<wire x1="121.92" y1="-20.32" x2="121.92" y2="30.48" width="0.1524" layer="91"/>
<pinref part="PL1" gate="G$1" pin="30"/>
<wire x1="121.92" y1="30.48" x2="106.68" y2="30.48" width="0.1524" layer="91"/>
</segment>
</net>
<net name="N$29" class="0">
<segment>
<pinref part="J1" gate="G$1" pin="33"/>
<wire x1="-7.62" y1="10.16" x2="25.4" y2="10.16" width="0.1524" layer="91"/>
<wire x1="25.4" y1="10.16" x2="25.4" y2="2.54" width="0.1524" layer="91"/>
<wire x1="25.4" y1="2.54" x2="119.38" y2="2.54" width="0.1524" layer="91"/>
<wire x1="119.38" y1="2.54" x2="119.38" y2="27.94" width="0.1524" layer="91"/>
<pinref part="PL1" gate="G$1" pin="32"/>
<wire x1="119.38" y1="27.94" x2="106.68" y2="27.94" width="0.1524" layer="91"/>
</segment>
</net>
<net name="N$30" class="0">
<segment>
<pinref part="J1" gate="G$1" pin="11"/>
<wire x1="-2.54" y1="7.62" x2="15.24" y2="7.62" width="0.1524" layer="91"/>
<wire x1="15.24" y1="7.62" x2="15.24" y2="-22.86" width="0.1524" layer="91"/>
<wire x1="15.24" y1="-22.86" x2="83.82" y2="-22.86" width="0.1524" layer="91"/>
<wire x1="83.82" y1="-22.86" x2="83.82" y2="25.4" width="0.1524" layer="91"/>
<pinref part="PL1" gate="G$1" pin="33"/>
<wire x1="83.82" y1="25.4" x2="91.44" y2="25.4" width="0.1524" layer="91"/>
</segment>
</net>
<net name="N$31" class="0">
<segment>
<pinref part="J1" gate="G$1" pin="22"/>
<wire x1="-5.08" y1="12.7" x2="17.78" y2="12.7" width="0.1524" layer="91"/>
<wire x1="17.78" y1="12.7" x2="17.78" y2="-25.4" width="0.1524" layer="91"/>
<wire x1="17.78" y1="-25.4" x2="116.84" y2="-25.4" width="0.1524" layer="91"/>
<wire x1="116.84" y1="-25.4" x2="116.84" y2="25.4" width="0.1524" layer="91"/>
<pinref part="PL1" gate="G$1" pin="34"/>
<wire x1="116.84" y1="25.4" x2="106.68" y2="25.4" width="0.1524" layer="91"/>
</segment>
</net>
<net name="N$32" class="0">
<segment>
<pinref part="J1" gate="G$1" pin="34"/>
<wire x1="-7.62" y1="2.54" x2="12.7" y2="2.54" width="0.1524" layer="91"/>
<wire x1="12.7" y1="2.54" x2="12.7" y2="-27.94" width="0.1524" layer="91"/>
<wire x1="12.7" y1="-27.94" x2="114.3" y2="-27.94" width="0.1524" layer="91"/>
<wire x1="114.3" y1="-27.94" x2="114.3" y2="22.86" width="0.1524" layer="91"/>
<pinref part="PL1" gate="G$1" pin="36"/>
<wire x1="114.3" y1="22.86" x2="106.68" y2="22.86" width="0.1524" layer="91"/>
</segment>
</net>
<net name="N$33" class="0">
<segment>
<pinref part="J1" gate="G$1" pin="12"/>
<wire x1="-2.54" y1="0" x2="10.16" y2="0" width="0.1524" layer="91"/>
<wire x1="10.16" y1="0" x2="10.16" y2="-30.48" width="0.1524" layer="91"/>
<wire x1="10.16" y1="-30.48" x2="86.36" y2="-30.48" width="0.1524" layer="91"/>
<wire x1="86.36" y1="-30.48" x2="86.36" y2="22.86" width="0.1524" layer="91"/>
<pinref part="PL1" gate="G$1" pin="35"/>
<wire x1="86.36" y1="22.86" x2="91.44" y2="22.86" width="0.1524" layer="91"/>
</segment>
</net>
<net name="N$34" class="2">
<segment>
<pinref part="J1" gate="G$1" pin="23"/>
<wire x1="-5.08" y1="5.08" x2="7.62" y2="5.08" width="0.1524" layer="91"/>
<wire x1="7.62" y1="5.08" x2="7.62" y2="-33.02" width="0.1524" layer="91"/>
<wire x1="7.62" y1="-33.02" x2="88.9" y2="-33.02" width="0.1524" layer="91"/>
<wire x1="88.9" y1="-33.02" x2="88.9" y2="0" width="0.1524" layer="91"/>
<pinref part="PL1" gate="G$1" pin="37"/>
<wire x1="88.9" y1="0" x2="88.9" y2="20.32" width="0.1524" layer="91"/>
<wire x1="88.9" y1="20.32" x2="91.44" y2="20.32" width="0.1524" layer="91"/>
<wire x1="88.9" y1="0" x2="111.76" y2="0" width="0.1524" layer="91"/>
<junction x="88.9" y="0"/>
<wire x1="111.76" y1="0" x2="111.76" y2="20.32" width="0.1524" layer="91"/>
<pinref part="PL1" gate="G$1" pin="38"/>
<wire x1="111.76" y1="20.32" x2="106.68" y2="20.32" width="0.1524" layer="91"/>
</segment>
</net>
<net name="N$35" class="2">
<segment>
<pinref part="J1" gate="G$1" pin="35"/>
<wire x1="-7.62" y1="-2.54" x2="5.08" y2="-2.54" width="0.1524" layer="91"/>
<wire x1="5.08" y1="-2.54" x2="5.08" y2="-35.56" width="0.1524" layer="91"/>
<wire x1="5.08" y1="-35.56" x2="91.44" y2="-35.56" width="0.1524" layer="91"/>
<pinref part="PL1" gate="G$1" pin="39"/>
<wire x1="91.44" y1="-35.56" x2="91.44" y2="5.08" width="0.1524" layer="91"/>
<wire x1="91.44" y1="5.08" x2="91.44" y2="17.78" width="0.1524" layer="91"/>
<wire x1="91.44" y1="5.08" x2="109.22" y2="5.08" width="0.1524" layer="91"/>
<junction x="91.44" y="5.08"/>
<wire x1="109.22" y1="5.08" x2="109.22" y2="17.78" width="0.1524" layer="91"/>
<pinref part="PL1" gate="G$1" pin="40"/>
<wire x1="109.22" y1="17.78" x2="106.68" y2="17.78" width="0.1524" layer="91"/>
</segment>
</net>
<net name="N$36" class="0">
<segment>
<pinref part="J1" gate="G$1" pin="3"/>
<wire x1="-2.54" y1="68.58" x2="81.28" y2="68.58" width="0.1524" layer="91"/>
<wire x1="81.28" y1="68.58" x2="81.28" y2="78.74" width="0.1524" layer="91"/>
<wire x1="81.28" y1="78.74" x2="139.7" y2="78.74" width="0.1524" layer="91"/>
<pinref part="PL1" gate="G$1" pin="12"/>
<wire x1="139.7" y1="78.74" x2="139.7" y2="53.34" width="0.1524" layer="91"/>
<wire x1="139.7" y1="53.34" x2="106.68" y2="53.34" width="0.1524" layer="91"/>
</segment>
</net>
<net name="N$10" class="0">
<segment>
<pinref part="PL1" gate="G$1" pin="19"/>
<wire x1="50.8" y1="43.18" x2="91.44" y2="43.18" width="0.1524" layer="91"/>
<wire x1="50.8" y1="43.18" x2="50.8" y2="50.8" width="0.1524" layer="91"/>
<pinref part="J1" gate="G$1" pin="17"/>
<wire x1="50.8" y1="50.8" x2="-5.08" y2="50.8" width="0.1524" layer="91"/>
</segment>
</net>
</nets>
</sheet>
</sheets>
</schematic>
</drawing>
<compatibility>
<note version="8.2" severity="warning">
Since Version 8.2, EAGLE supports online libraries. The ids
of those online libraries will not be understood (or retained)
with this version.
</note>
<note version="8.3" severity="warning">
Since Version 8.3, EAGLE supports URNs for individual library
assets (packages, symbols, and devices). The URNs of those assets
will not be understood (or retained) with this version.
</note>
<note version="8.3" severity="warning">
Since Version 8.3, EAGLE supports the association of 3D packages
with devices in libraries, schematics, and board files. Those 3D
packages will not be understood (or retained) with this version.
</note>
</compatibility>
</eagle>
